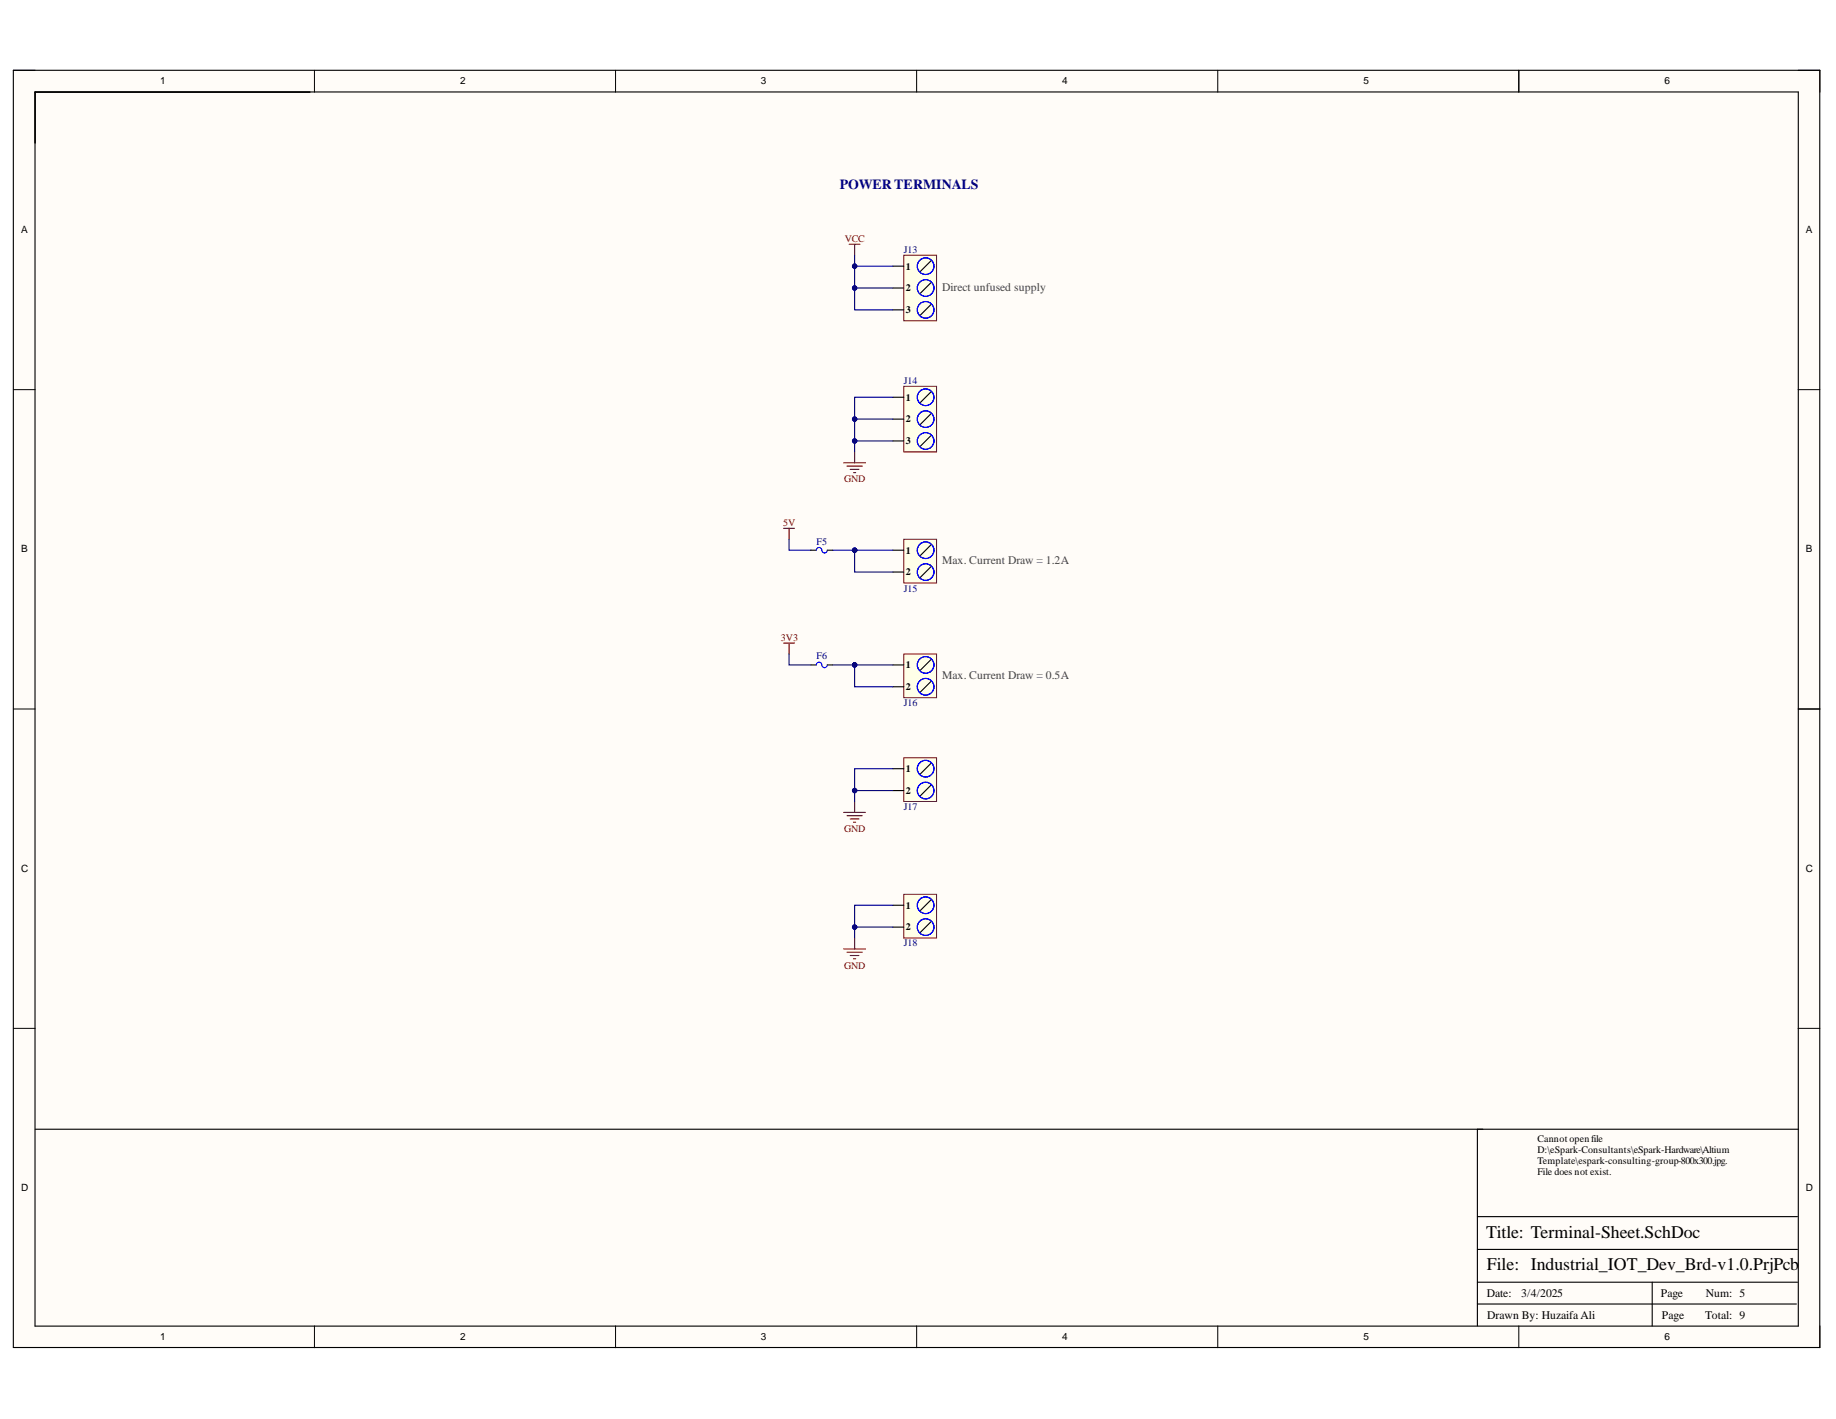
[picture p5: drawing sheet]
<svg xmlns="http://www.w3.org/2000/svg" width="279mm" height="216mm" viewBox="0 0 279 216" stroke-linecap="round" stroke-linejoin="round" font-family="sans-serif">
<g fill="#fffcf8">
<path d="M2 10.7h275v194.4h-275z" fill-rule="evenodd"/>
<path d="M5.4 14h268.2v187.7h-268.2z" fill-rule="evenodd"/>
</g>
<g fill="none" stroke="#000" stroke-width=".15">
<path d="M2 10.7h3.4M47.9 10.7v3.3M93.7 10.7v3.3M139.5 10.7v3.3M185.3 10.7v3.3M231.1 10.7v3.3M273.6 10.7h3.4v3.3M2 59.3h3.4M273.6 59.3h3.4M2 107.9h3.4M273.6 107.9h3.4M2 156.5h3.4"/>
<path d="M273.6 156.5h3.4M47.9 201.7v3.4M93.7 201.7v3.4M139.5 201.7v3.4M185.3 201.7v3.4M231.1 201.7v3.4M277 201.7v3.4"/>
</g>
<path d="M2 10.7h274.9v194.3h-274.9zM5.3 14h268.4v187.8h-268.4zM231.1 10.7v3.3M273.7 107.9h3.3M273.7 171.8h-48.9v29.9M224.8 198.4h48.6M224.8 195.1h48.7M224.8 190.1h48.7M224.8 185.1h48.7M251.4 195.1v6.6" fill="none" stroke="#000" stroke-width=".17"/>
<path d="M137.5 38.8h5v10h-5z" fill-rule="evenodd" fill="#ffffe8"/>
<path d="M137.5 38.8h5v10h-5z" fill="none" stroke="#800000" stroke-width=".15"/>
<path d="M141.7 39.7l-1.7 1.6M135.9 40.5h1.6M135.9 43.8h1.6M135.9 47.1h1.6M141.7 43l-1.7 1.7M141.7 46.3l-1.7 1.7" fill="none" stroke="#000" stroke-width=".17"/>
<g fill="none" stroke="#00f" stroke-width=".17">
<circle cx="140.9" cy="43.8" r="1.27"/>
<circle cx="140.9" cy="47.1" r="1.27"/>
<circle cx="140.9" cy="40.5" r="1.27"/>
</g>
<path d="M129.2 37.2h1.7M130.1 37.2v1.6" fill="none" stroke="#800000" stroke-width=".17"/>
<path d="M137.5 58.8h5v10h-5z" fill-rule="evenodd" fill="#ffffe8"/>
<path d="M137.5 58.8h5v10h-5z" fill="none" stroke="#800000" stroke-width=".15"/>
<path d="M141.7 59.6l-1.7 1.7M135.9 60.4h1.6M135.9 63.8h1.6M135.9 67.1h1.6M141.7 62.9l-1.7 1.7M141.7 66.3l-1.7 1.6" fill="none" stroke="#000" stroke-width=".17"/>
<g fill="none" stroke="#00f" stroke-width=".17">
<circle cx="140.9" cy="67.1" r="1.27"/>
<circle cx="140.9" cy="63.8" r="1.27"/>
<circle cx="140.9" cy="60.4" r="1.27"/>
</g>
<path d="M128.4 70.4h3.3M128.9 70.9h2.3M129.4 71.4h1.3M129.9 71.9h.3M130.1 68.8v1.6" fill="none" stroke="#800000" stroke-width=".17"/>
<path d="M137.5 82.1h5v6.6h-5z" fill-rule="evenodd" fill="#ffffe8"/>
<path d="M137.5 82.1h5v6.6h-5z" fill="none" stroke="#800000" stroke-width=".15"/>
<path d="M135.9 83.7h1.6M135.9 87h1.6M141.7 82.9l-1.7 1.6M141.7 86.2l-1.7 1.7" fill="none" stroke="#000" stroke-width=".17"/>
<g fill="none" stroke="#00f" stroke-width=".17">
<circle cx="140.9" cy="87" r="1.27"/>
<circle cx="140.9" cy="83.7" r="1.27"/>
</g>
<path d="M119.2 80.4h1.7M120.1 80.4v1.7" fill="none" stroke="#800000" stroke-width=".17"/>
<path d="M137.5 99.5h5v6.7h-5z" fill-rule="evenodd" fill="#ffffe8"/>
<path d="M137.5 99.5h5v6.7h-5z" fill="none" stroke="#800000" stroke-width=".15"/>
<path d="M135.9 101.2h1.6M135.9 104.5h1.6M141.7 100.3l-1.7 1.7M141.7 103.7l-1.7 1.6" fill="none" stroke="#000" stroke-width=".17"/>
<g fill="none" stroke="#00f" stroke-width=".17">
<circle cx="140.9" cy="101.2" r="1.27"/>
<circle cx="140.9" cy="104.5" r="1.27"/>
</g>
<path d="M119.2 97.8h1.7M120.1 97.8v1.7" fill="none" stroke="#800000" stroke-width=".17"/>
<path d="M137.5 115.3h5v6.6h-5z" fill-rule="evenodd" fill="#ffffe8"/>
<path d="M137.5 115.3h5v6.6h-5z" fill="none" stroke="#800000" stroke-width=".15"/>
<path d="M135.9 117h1.6M141.7 116.1l-1.7 1.7M141.7 119.4l-1.7 1.7M135.9 120.3h1.6" fill="none" stroke="#000" stroke-width=".17"/>
<g fill="none" stroke="#00f" stroke-width=".17">
<circle cx="140.9" cy="117" r="1.27"/>
<circle cx="140.9" cy="120.3" r="1.27"/>
</g>
<path d="M128.4 123.6h3.3M128.9 124.1h2.3M129.4 124.6h1.3M129.9 125.1h.3M130.1 121.9v1.7" fill="none" stroke="#800000" stroke-width=".17"/>
<path d="M137.5 136.1h5v6.6h-5z" fill-rule="evenodd" fill="#ffffe8"/>
<path d="M137.5 136.1h5v6.6h-5z" fill="none" stroke="#800000" stroke-width=".15"/>
<path d="M135.9 137.7h1.6M141.7 136.9l-1.7 1.7M135.9 141.1h1.6M141.7 140.2l-1.7 1.7M5.4 171.8h220.3" fill="none" stroke="#000" stroke-width=".17"/>
<g fill="none" stroke="#00f" stroke-width=".17">
<circle cx="140.9" cy="137.7" r="1.27"/>
<circle cx="140.9" cy="141.1" r="1.27"/>
</g>
<path d="M128.4 144.4h3.3M128.9 144.9h2.3M129.4 145.4h1.3M129.9 145.9h.3M130.1 142.7v1.7" fill="none" stroke="#800000" stroke-width=".17"/>
<path d="M130.1 43.8h5.8" fill="none" stroke="#000080" stroke-width=".17"/>
<circle cx="130.1" cy="43.8" r=".33" fill="#000080"/>
<circle cx="130.1" cy="43.8" r=".33" fill="none" stroke="#000080" stroke-width=".15"/>
<path d="M130.1 40.5h5.8" fill="none" stroke="#000080" stroke-width=".17"/>
<circle cx="130.1" cy="40.5" r=".33" fill="#000080"/>
<circle cx="130.1" cy="40.5" r=".33" fill="none" stroke="#000080" stroke-width=".15"/>
<path d="M130.1 63.8h5.8" fill="none" stroke="#000080" stroke-width=".17"/>
<circle cx="130.1" cy="63.8" r=".33" fill="#000080"/>
<circle cx="130.1" cy="63.8" r=".33" fill="none" stroke="#000080" stroke-width=".15"/>
<path d="M130.1 67.1h5.8" fill="none" stroke="#000080" stroke-width=".17"/>
<circle cx="130.1" cy="67.1" r=".33" fill="#000080"/>
<circle cx="130.1" cy="67.1" r=".33" fill="none" stroke="#000080" stroke-width=".15"/>
<path d="M135.9 60.4h-5.8v8.4" fill="none" stroke="#000080" stroke-width=".17"/>
<circle cx="130.1" cy="63.8" r=".33" fill="#000080"/>
<circle cx="130.1" cy="63.8" r=".33" fill="none" stroke="#000080" stroke-width=".15"/>
<circle cx="130.1" cy="67.1" r=".33" fill="#000080"/>
<circle cx="130.1" cy="67.1" r=".33" fill="none" stroke="#000080" stroke-width=".15"/>
<path d="M130.1 38.8v8.3h5.8" fill="none" stroke="#000080" stroke-width=".17"/>
<circle cx="130.1" cy="43.8" r=".33" fill="#000080"/>
<circle cx="130.1" cy="43.8" r=".33" fill="none" stroke="#000080" stroke-width=".15"/>
<circle cx="130.1" cy="40.5" r=".33" fill="#000080"/>
<circle cx="130.1" cy="40.5" r=".33" fill="none" stroke="#000080" stroke-width=".15"/>
<path d="M130.1 83.7h5.8" fill="none" stroke="#000080" stroke-width=".17"/>
<circle cx="130.1" cy="83.7" r=".33" fill="#000080"/>
<circle cx="130.1" cy="83.7" r=".33" fill="none" stroke="#000080" stroke-width=".15"/>
<path d="M130.1 101.2h5.8" fill="none" stroke="#000080" stroke-width=".17"/>
<circle cx="130.1" cy="101.2" r=".33" fill="#000080"/>
<circle cx="130.1" cy="101.2" r=".33" fill="none" stroke="#000080" stroke-width=".15"/>
<path d="M135.9 117h-5.8v4.9" fill="none" stroke="#000080" stroke-width=".17"/>
<circle cx="130.1" cy="120.3" r=".33" fill="#000080"/>
<circle cx="130.1" cy="120.3" r=".33" fill="none" stroke="#000080" stroke-width=".15"/>
<path d="M130.1 120.3h5.8" fill="none" stroke="#000080" stroke-width=".17"/>
<circle cx="130.1" cy="120.3" r=".33" fill="#000080"/>
<circle cx="130.1" cy="120.3" r=".33" fill="none" stroke="#000080" stroke-width=".15"/>
<path d="M135.9 137.7h-5.8v5" fill="none" stroke="#000080" stroke-width=".17"/>
<circle cx="130.1" cy="141.1" r=".33" fill="#000080"/>
<circle cx="130.1" cy="141.1" r=".33" fill="none" stroke="#000080" stroke-width=".15"/>
<path d="M130.1 141.1h5.8" fill="none" stroke="#000080" stroke-width=".17"/>
<circle cx="130.1" cy="141.1" r=".33" fill="#000080"/>
<circle cx="130.1" cy="141.1" r=".33" fill="none" stroke="#000080" stroke-width=".15"/>
<path d="M120.1 82.1v1.6h3.3M126.7 83.7h3.4" fill="none" stroke="#000080" stroke-width=".17"/>
<circle cx="130.1" cy="83.7" r=".33" fill="#000080"/>
<circle cx="130.1" cy="83.7" r=".33" fill="none" stroke="#000080" stroke-width=".15"/>
<path d="M130.1 83.7v3.3h5.8" fill="none" stroke="#000080" stroke-width=".17"/>
<circle cx="130.1" cy="83.7" r=".33" fill="#000080"/>
<circle cx="130.1" cy="83.7" r=".33" fill="none" stroke="#000080" stroke-width=".15"/>
<path d="M123.4 101.2h.8M125.9 101.2h.8" fill="none" stroke="#000" stroke-width=".17"/>
<path d="M124.2 101.2a.41 .41 0 0 1 .4-.4 .41 .41 0 0 1 .5 .4 .41 .41 0 0 0 .4 .4 .41 .41 0 0 0 .4-.4" fill="none" stroke="#00f" stroke-width=".17"/>
<path d="M120.1 99.5v1.7h3.3M126.7 101.2h3.4" fill="none" stroke="#000080" stroke-width=".17"/>
<circle cx="130.1" cy="101.2" r=".33" fill="#000080"/>
<circle cx="130.1" cy="101.2" r=".33" fill="none" stroke="#000080" stroke-width=".15"/>
<path d="M130.1 101.2v3.3h5.8" fill="none" stroke="#000080" stroke-width=".17"/>
<circle cx="130.1" cy="101.2" r=".33" fill="#000080"/>
<circle cx="130.1" cy="101.2" r=".33" fill="none" stroke="#000080" stroke-width=".15"/>
<path d="M123.4 83.7h.8M125.9 83.7h.8" fill="none" stroke="#000" stroke-width=".17"/>
<path d="M124.2 83.7a.41 .41 0 0 1 .4-.4 .41 .41 0 0 1 .5 .4 .41 .41 0 0 0 .4 .4 .41 .41 0 0 0 .4-.4" fill="none" stroke="#00f" stroke-width=".17"/>
<g font-size="2.7">
<text x="226.2" y="188.3">Title: Terminal-Sheet.SchDoc</text>
<text x="226.3" y="193.3">File: Industrial_IOT_Dev_Brd-v1.0.PrjPcb</text>
</g>
<text font-size="2.1" fill="#000080" x="127.8" y="28.7">POWERTERMINALS</text>
<g font-size="1.8" fill="#434343">
<text x="143.4" y="44.2">Direct unfused supply</text>
<text x="143.4" y="85.8">Max. Current Draw = 1.2A</text>
<text x="143.4" y="103.2">Max. Current Draw = 0.5A</text>
</g>
<g font-size="1.8">
<text x="226.3" y="197.4">Date:</text>
<text x="231.5" y="197.4">3/4/2025</text>
<text x="252.7" y="197.4">Page</text>
<text x="259.6" y="197.4">Num: 5</text>
<text x="226.3" y="200.7">Drawn By: Huzaifa Ali</text>
<text x="252.9" y="200.7">Page</text>
<text x="259.5" y="200.7">Total: 9</text>
</g>
<g font-size="1.5">
<text x="24.4" y="12.9">1</text>
<text x="70" y="12.9">2</text>
<text x="115.8" y="12.9">3</text>
<text x="161.6" y="12.9">4</text>
<text x="207.5" y="12.9">5</text>
<text x="253.3" y="12.9">6</text>
<text x="3.2" y="35.5">A</text>
<text x="274.8" y="35.5">A</text>
<text x="137.9" y="41">1</text>
<text x="137.9" y="44.3">2</text>
<text x="137.9" y="47.6">3</text>
<text x="137.9" y="61">1</text>
<text x="137.9" y="64.3">2</text>
<text x="137.9" y="67.6">3</text>
<text x="3.2" y="84.1">B</text>
<text x="137.9" y="84.2">1</text>
<text x="137.9" y="87.5">2</text>
<text x="274.8" y="84.1">B</text>
<text x="137.9" y="101.6">1</text>
<text x="137.9" y="104.9">2</text>
<text x="137.9" y="117.5">1</text>
<text x="137.9" y="120.7">2</text>
<text x="3.2" y="132.7">C</text>
<text x="274.8" y="132.7">C</text>
<text x="137.9" y="138.3">1</text>
<text x="137.9" y="141.6">2</text>
<text x="234" y="173.8">Cannot open file</text>
<text x="234" y="175.5">D:\eSpark-Consultants\eSpark-Hardware\Altium</text>
<text x="234" y="177.2">Template\espark-consulting-group-800x300.jpg.</text>
<text x="234" y="178.8">File does not exist.</text>
<text x="3.2" y="181.2">D</text>
<text x="274.8" y="181.2">D</text>
<text x="24.4" y="203.9">1</text>
<text x="70" y="203.9">2</text>
<text x="115.8" y="203.9">3</text>
<text x="161.6" y="203.9">4</text>
<text x="207.5" y="203.9">5</text>
<text x="253.3" y="203.9">6</text>
</g>
<g font-size="1.5" fill="#800000">
<text x="128.6" y="36.9">VCC</text>
<text x="128.5" y="73.4">GND</text>
<text x="119.2" y="80.1">5V</text>
<text x="118.8" y="97.5">3V3</text>
<text x="128.5" y="126.6">GND</text>
<text x="128.5" y="147.4">GND</text>
</g>
<g font-size="1.5" fill="#000080">
<text x="137.5" y="38.5">J13</text>
<text x="137.5" y="58.4">J14</text>
<text x="124.2" y="82.9">F5</text>
<text x="137.5" y="90.1">J15</text>
<text x="124.2" y="100.3">F6</text>
<text x="137.5" y="107.5">J16</text>
<text x="137.5" y="123.3">J17</text>
<text x="137.5" y="144">J18</text>
</g>
</svg>
